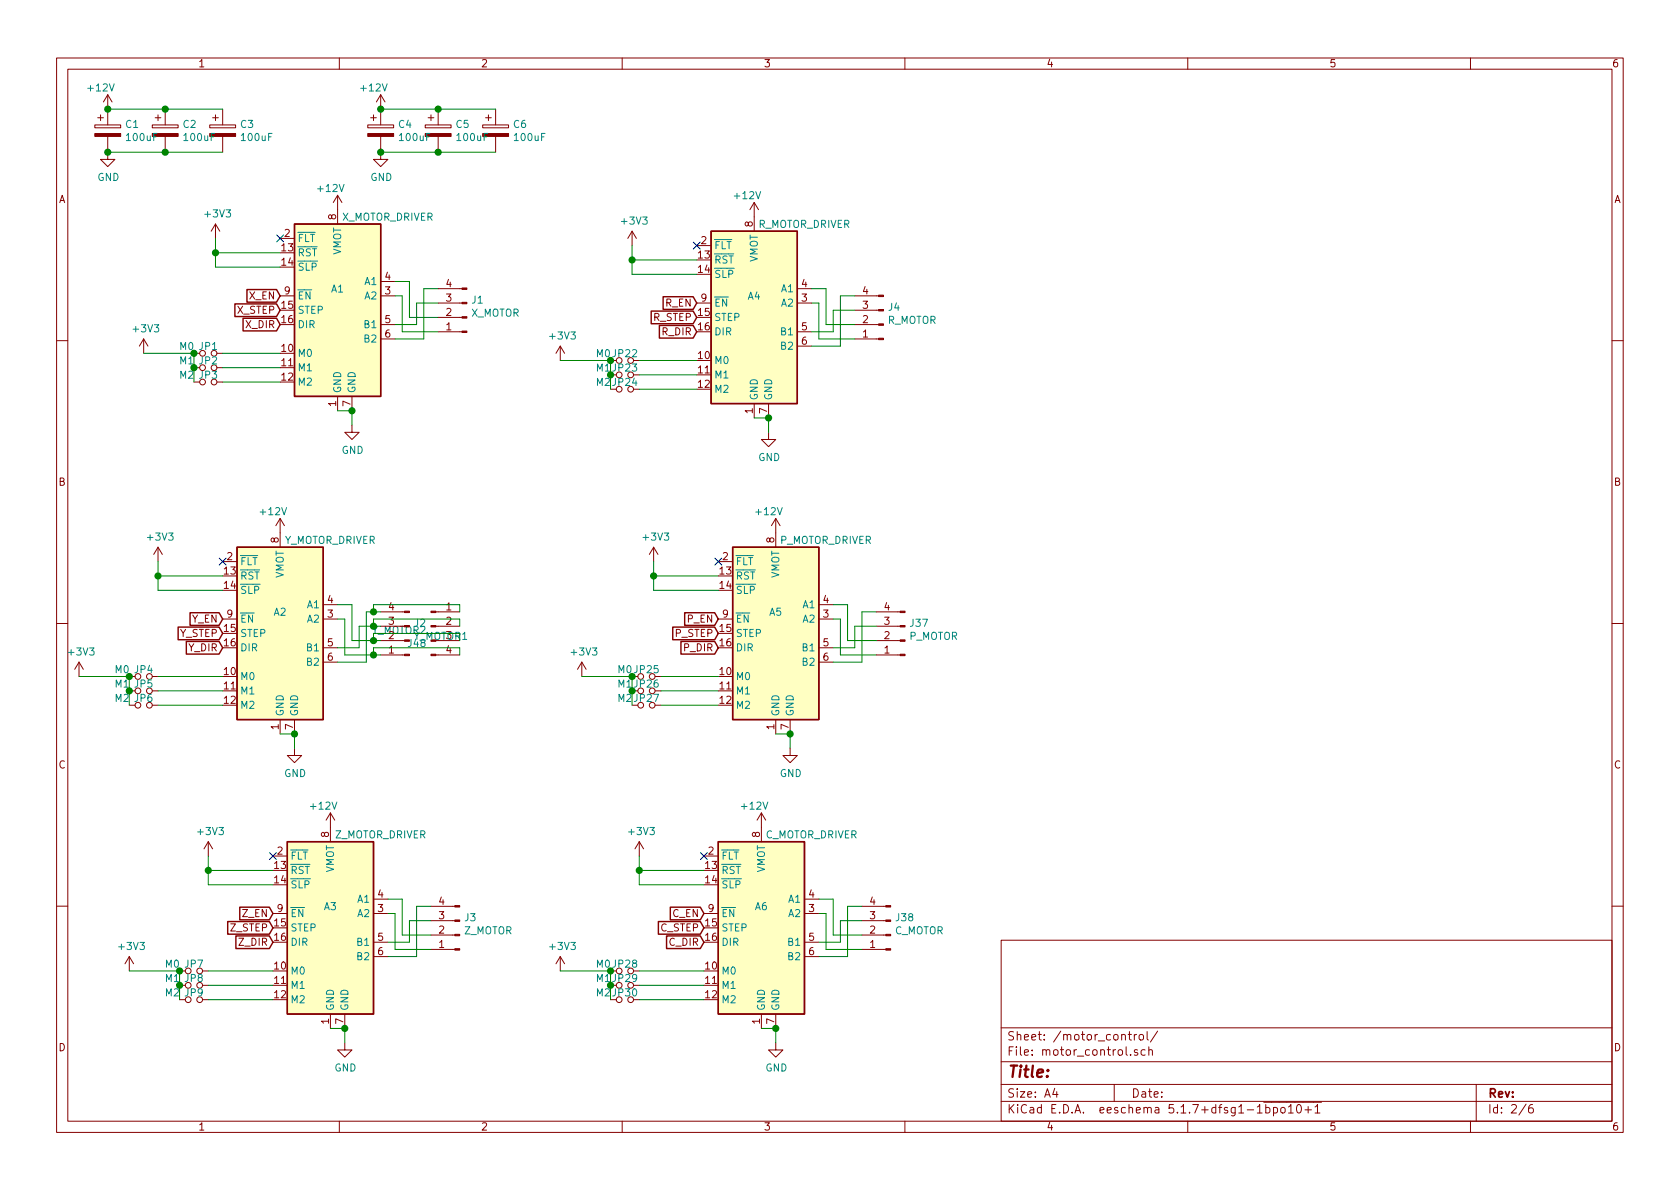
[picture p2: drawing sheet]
EESchema Schematic File Version 4
EELAYER 30 0
EELAYER END
$Descr A4 11693 8268
encoding utf-8
Sheet 2 6
Title ""
Date ""
Rev ""
Comp ""
Comment1 ""
Comment2 ""
Comment3 ""
Comment4 ""
$EndDescr
$Comp
L Driver_Motor:Pololu_Breakout_DRV8825 A3
U 1 1
P 2300 6350
F 0 "A3" H 2300 6400 50  0000 C CNN
F 1 "Z_MOTOR_DRIVER" H 2650 6900 50  0000 C CNN
F 2 "Module:Pololu_Breakout-16_15.2x20.3mm" H 2500 5550 50  0001 L CNN
F 3 "https://www.pololu.com/product/2982" H 2400 6050 50  0001 C CNN
	1    2300 6350
	1    0    0    -1  
$EndComp
$Comp
L power:GND #PWR0101
U 1 1
P 2400 7250
F 0 "#PWR0101" H 2400 7000 50  0001 C CNN
F 1 "GND" H 2405 7077 50  0000 C CNN
F 2 "" H 2400 7250 50  0001 C CNN
F 3 "" H 2400 7250 50  0001 C CNN
	1    2400 7250
	1    0    0    -1  
$EndComp
Wire Wire Line
	2400 7250 2400 7150
Wire Wire Line
	2400 7150 2300 7150
Connection ~ 2400 7150
$Comp
L power:+12V #PWR0102
U 1 1
P 2300 5750
F 0 "#PWR0102" H 2300 5600 50  0001 C CNN
F 1 "+12V" H 2250 5900 50  0000 C CNN
F 2 "" H 2300 5750 50  0001 C CNN
F 3 "" H 2300 5750 50  0001 C CNN
	1    2300 5750
	1    0    0    -1  
$EndComp
$Comp
L mobo-rescue:Jumper_NO_Small-Device JP9
U 1 1
P 1350 6950
F 0 "JP9" H 1350 7000 50  0000 C CNN
F 1 "M2" H 1200 7000 50  0000 C CNN
F 2 "Jumper:SolderJumper-2_P1.3mm_Open_RoundedPad1.0x1.5mm" H 1350 6950 50  0001 C CNN
F 3 "~" H 1350 6950 50  0001 C CNN
	1    1350 6950
	1    0    0    -1  
$EndComp
$Comp
L Connector:Conn_01x04_Male J3
U 1 1
P 3200 6500
F 0 "J3" H 3172 6382 50  0000 R CNN
F 1 "Z_MOTOR" H 3172 6473 50  0000 R CNN
F 2 "Connector_JST:JST_XH_B4B-XH-A_1x04_P2.50mm_Vertical" H 3200 6500 50  0001 C CNN
F 3 "~" H 3200 6500 50  0001 C CNN
	1    3200 6500
	-1   0    0    1   
$EndComp
$Comp
L mobo-rescue:Jumper_NO_Small-Device JP8
U 1 1
P 1350 6850
F 0 "JP8" H 1350 6900 50  0000 C CNN
F 1 "M1" H 1200 6900 50  0000 C CNN
F 2 "Jumper:SolderJumper-2_P1.3mm_Open_RoundedPad1.0x1.5mm" H 1350 6850 50  0001 C CNN
F 3 "~" H 1350 6850 50  0001 C CNN
	1    1350 6850
	1    0    0    -1  
$EndComp
$Comp
L mobo-rescue:Jumper_NO_Small-Device JP7
U 1 1
P 1350 6750
F 0 "JP7" H 1350 6800 50  0000 C CNN
F 1 "M0" H 1200 6800 50  0000 C CNN
F 2 "Jumper:SolderJumper-2_P1.3mm_Open_RoundedPad1.0x1.5mm" H 1350 6750 50  0001 C CNN
F 3 "~" H 1350 6750 50  0001 C CNN
	1    1350 6750
	1    0    0    -1  
$EndComp
Wire Wire Line
	1250 6750 1250 6850
Connection ~ 1250 6750
Wire Wire Line
	1250 6950 1250 6850
Connection ~ 1250 6850
Wire Wire Line
	900  6750 1250 6750
Wire Wire Line
	2450 2950 2450 2850
Wire Wire Line
	2450 2850 2350 2850
$Comp
L power:+12V #PWR0104
U 1 1
P 2350 1450
F 0 "#PWR0104" H 2350 1300 50  0001 C CNN
F 1 "+12V" H 2300 1600 50  0000 C CNN
F 2 "" H 2350 1450 50  0001 C CNN
F 3 "" H 2350 1450 50  0001 C CNN
	1    2350 1450
	1    0    0    -1  
$EndComp
$Comp
L mobo-rescue:Jumper_NO_Small-Device JP3
U 1 1
P 1450 2650
F 0 "JP3" H 1450 2700 50  0000 C CNN
F 1 "M2" H 1300 2700 50  0000 C CNN
F 2 "Jumper:SolderJumper-2_P1.3mm_Open_RoundedPad1.0x1.5mm" H 1450 2650 50  0001 C CNN
F 3 "~" H 1450 2650 50  0001 C CNN
	1    1450 2650
	1    0    0    -1  
$EndComp
$Comp
L Connector:Conn_01x04_Male J1
U 1 1
P 3250 2200
F 0 "J1" H 3222 2082 50  0000 R CNN
F 1 "X_MOTOR" H 3222 2173 50  0000 R CNN
F 2 "Connector_JST:JST_XH_B4B-XH-A_1x04_P2.50mm_Vertical" H 3250 2200 50  0001 C CNN
F 3 "~" H 3250 2200 50  0001 C CNN
	1    3250 2200
	-1   0    0    1   
$EndComp
$Comp
L mobo-rescue:Jumper_NO_Small-Device JP2
U 1 1
P 1450 2550
F 0 "JP2" H 1450 2600 50  0000 C CNN
F 1 "M1" H 1300 2600 50  0000 C CNN
F 2 "Jumper:SolderJumper-2_P1.3mm_Open_RoundedPad1.0x1.5mm" H 1450 2550 50  0001 C CNN
F 3 "~" H 1450 2550 50  0001 C CNN
	1    1450 2550
	1    0    0    -1  
$EndComp
$Comp
L mobo-rescue:Jumper_NO_Small-Device JP1
U 1 1
P 1450 2450
F 0 "JP1" H 1450 2500 50  0000 C CNN
F 1 "M0" H 1300 2500 50  0000 C CNN
F 2 "Jumper:SolderJumper-2_P1.3mm_Open_RoundedPad1.0x1.5mm" H 1450 2450 50  0001 C CNN
F 3 "~" H 1450 2450 50  0001 C CNN
	1    1450 2450
	1    0    0    -1  
$EndComp
Wire Wire Line
	1350 2450 1350 2550
Connection ~ 1350 2450
Wire Wire Line
	1350 2650 1350 2550
Connection ~ 1350 2550
Wire Wire Line
	1000 2450 1350 2450
Wire Wire Line
	2050 5200 2050 5100
Wire Wire Line
	2050 5100 1950 5100
$Comp
L power:+12V #PWR0106
U 1 1
P 1950 3700
F 0 "#PWR0106" H 1950 3550 50  0001 C CNN
F 1 "+12V" H 1900 3850 50  0000 C CNN
F 2 "" H 1950 3700 50  0001 C CNN
F 3 "" H 1950 3700 50  0001 C CNN
	1    1950 3700
	1    0    0    -1  
$EndComp
$Comp
L mobo-rescue:Jumper_NO_Small-Device JP6
U 1 1
P 1000 4900
F 0 "JP6" H 1000 4950 50  0000 C CNN
F 1 "M2" H 850 4950 50  0000 C CNN
F 2 "Jumper:SolderJumper-2_P1.3mm_Open_RoundedPad1.0x1.5mm" H 1000 4900 50  0001 C CNN
F 3 "~" H 1000 4900 50  0001 C CNN
	1    1000 4900
	1    0    0    -1  
$EndComp
$Comp
L Connector:Conn_01x04_Male J2
U 1 1
P 2850 4450
F 0 "J2" H 2822 4332 50  0000 R CNN
F 1 "Y_MOTOR1" H 2822 4423 50  0000 R CNN
F 2 "Connector_JST:JST_XH_B4B-XH-A_1x04_P2.50mm_Vertical" H 2850 4450 50  0001 C CNN
F 3 "~" H 2850 4450 50  0001 C CNN
	1    2850 4450
	-1   0    0    1   
$EndComp
$Comp
L mobo-rescue:Jumper_NO_Small-Device JP5
U 1 1
P 1000 4800
F 0 "JP5" H 1000 4850 50  0000 C CNN
F 1 "M1" H 850 4850 50  0000 C CNN
F 2 "Jumper:SolderJumper-2_P1.3mm_Open_RoundedPad1.0x1.5mm" H 1000 4800 50  0001 C CNN
F 3 "~" H 1000 4800 50  0001 C CNN
	1    1000 4800
	1    0    0    -1  
$EndComp
$Comp
L mobo-rescue:Jumper_NO_Small-Device JP4
U 1 1
P 1000 4700
F 0 "JP4" H 1000 4750 50  0000 C CNN
F 1 "M0" H 850 4750 50  0000 C CNN
F 2 "Jumper:SolderJumper-2_P1.3mm_Open_RoundedPad1.0x1.5mm" H 1000 4700 50  0001 C CNN
F 3 "~" H 1000 4700 50  0001 C CNN
	1    1000 4700
	1    0    0    -1  
$EndComp
Wire Wire Line
	900  4700 900  4800
Connection ~ 900  4700
Wire Wire Line
	900  4900 900  4800
Connection ~ 900  4800
Wire Wire Line
	550  4700 900  4700
$Comp
L power:GND #PWR0108
U 1 1
P 2050 5200
F 0 "#PWR0108" H 2050 4950 50  0001 C CNN
F 1 "GND" H 2055 5027 50  0000 C CNN
F 2 "" H 2050 5200 50  0001 C CNN
F 3 "" H 2050 5200 50  0001 C CNN
	1    2050 5200
	1    0    0    -1  
$EndComp
$Comp
L power:GND #PWR0109
U 1 1
P 2450 2950
F 0 "#PWR0109" H 2450 2700 50  0001 C CNN
F 1 "GND" H 2455 2777 50  0000 C CNN
F 2 "" H 2450 2950 50  0001 C CNN
F 3 "" H 2450 2950 50  0001 C CNN
	1    2450 2950
	1    0    0    -1  
$EndComp
$Comp
L mobo-rescue:CP-Device C1
U 1 1
P 750 900
F 0 "C1" H 868 946 50  0000 L CNN
F 1 "100uF" H 868 855 50  0000 L CNN
F 2 "Capacitor_SMD:CP_Elec_6.3x7.7" H 788 750 50  0001 C CNN
F 3 "~" H 750 900 50  0001 C CNN
	1    750  900 
	1    0    0    -1  
$EndComp
$Comp
L power:+12V #PWR0110
U 1 1
P 750 750
F 0 "#PWR0110" H 750 600 50  0001 C CNN
F 1 "+12V" H 700 900 50  0000 C CNN
F 2 "" H 750 750 50  0001 C CNN
F 3 "" H 750 750 50  0001 C CNN
	1    750  750 
	1    0    0    -1  
$EndComp
$Comp
L power:GND #PWR0111
U 1 1
P 750 1050
F 0 "#PWR0111" H 750 800 50  0001 C CNN
F 1 "GND" H 755 877 50  0000 C CNN
F 2 "" H 750 1050 50  0001 C CNN
F 3 "" H 750 1050 50  0001 C CNN
	1    750  1050
	1    0    0    -1  
$EndComp
$Comp
L mobo-rescue:CP-Device C2
U 1 1
P 1150 900
F 0 "C2" H 1268 946 50  0000 L CNN
F 1 "100uF" H 1268 855 50  0000 L CNN
F 2 "Capacitor_SMD:CP_Elec_6.3x7.7" H 1188 750 50  0001 C CNN
F 3 "~" H 1150 900 50  0001 C CNN
	1    1150 900 
	1    0    0    -1  
$EndComp
$Comp
L mobo-rescue:CP-Device C3
U 1 1
P 1550 900
F 0 "C3" H 1668 946 50  0000 L CNN
F 1 "100uF" H 1668 855 50  0000 L CNN
F 2 "Capacitor_SMD:CP_Elec_6.3x7.7" H 1588 750 50  0001 C CNN
F 3 "~" H 1550 900 50  0001 C CNN
	1    1550 900 
	1    0    0    -1  
$EndComp
Wire Wire Line
	1550 750  1150 750 
Wire Wire Line
	1150 750  750  750 
Connection ~ 1150 750 
Connection ~ 750  750 
Wire Wire Line
	1550 1050 1150 1050
Wire Wire Line
	1150 1050 750  1050
Connection ~ 1150 1050
Connection ~ 750  1050
Wire Wire Line
	1950 1850 1500 1850
Wire Wire Line
	1550 4100 1100 4100
Wire Wire Line
	1900 6150 1450 6150
NoConn ~ 1900 5950
NoConn ~ 1550 3900
NoConn ~ 1950 1650
$Comp
L Driver_Motor:Pololu_Breakout_DRV8825 A6
U 1 1
P 5300 6350
F 0 "A6" H 5300 6400 50  0000 C CNN
F 1 "C_MOTOR_DRIVER" H 5650 6900 50  0000 C CNN
F 2 "Module:Pololu_Breakout-16_15.2x20.3mm" H 5500 5550 50  0001 L CNN
F 3 "https://www.pololu.com/product/2982" H 5400 6050 50  0001 C CNN
	1    5300 6350
	1    0    0    -1  
$EndComp
$Comp
L power:GND #PWR0198
U 1 1
P 5400 7250
F 0 "#PWR0198" H 5400 7000 50  0001 C CNN
F 1 "GND" H 5405 7077 50  0000 C CNN
F 2 "" H 5400 7250 50  0001 C CNN
F 3 "" H 5400 7250 50  0001 C CNN
	1    5400 7250
	1    0    0    -1  
$EndComp
Wire Wire Line
	5400 7250 5400 7150
Wire Wire Line
	5400 7150 5300 7150
Connection ~ 5400 7150
$Comp
L power:+12V #PWR0199
U 1 1
P 5300 5750
F 0 "#PWR0199" H 5300 5600 50  0001 C CNN
F 1 "+12V" H 5250 5900 50  0000 C CNN
F 2 "" H 5300 5750 50  0001 C CNN
F 3 "" H 5300 5750 50  0001 C CNN
	1    5300 5750
	1    0    0    -1  
$EndComp
$Comp
L mobo-rescue:Jumper_NO_Small-Device JP30
U 1 1
P 4350 6950
F 0 "JP30" H 4350 7000 50  0000 C CNN
F 1 "M2" H 4200 7000 50  0000 C CNN
F 2 "Jumper:SolderJumper-2_P1.3mm_Open_RoundedPad1.0x1.5mm" H 4350 6950 50  0001 C CNN
F 3 "~" H 4350 6950 50  0001 C CNN
	1    4350 6950
	1    0    0    -1  
$EndComp
$Comp
L Connector:Conn_01x04_Male J38
U 1 1
P 6200 6500
F 0 "J38" H 6172 6382 50  0000 R CNN
F 1 "C_MOTOR" H 6172 6473 50  0000 R CNN
F 2 "Connector_JST:JST_XH_B4B-XH-A_1x04_P2.50mm_Vertical" H 6200 6500 50  0001 C CNN
F 3 "~" H 6200 6500 50  0001 C CNN
	1    6200 6500
	-1   0    0    1   
$EndComp
$Comp
L mobo-rescue:Jumper_NO_Small-Device JP29
U 1 1
P 4350 6850
F 0 "JP29" H 4350 6900 50  0000 C CNN
F 1 "M1" H 4200 6900 50  0000 C CNN
F 2 "Jumper:SolderJumper-2_P1.3mm_Open_RoundedPad1.0x1.5mm" H 4350 6850 50  0001 C CNN
F 3 "~" H 4350 6850 50  0001 C CNN
	1    4350 6850
	1    0    0    -1  
$EndComp
$Comp
L mobo-rescue:Jumper_NO_Small-Device JP28
U 1 1
P 4350 6750
F 0 "JP28" H 4350 6800 50  0000 C CNN
F 1 "M0" H 4200 6800 50  0000 C CNN
F 2 "Jumper:SolderJumper-2_P1.3mm_Open_RoundedPad1.0x1.5mm" H 4350 6750 50  0001 C CNN
F 3 "~" H 4350 6750 50  0001 C CNN
	1    4350 6750
	1    0    0    -1  
$EndComp
Wire Wire Line
	4250 6750 4250 6850
Connection ~ 4250 6750
Wire Wire Line
	4250 6950 4250 6850
Connection ~ 4250 6850
Wire Wire Line
	3900 6750 4250 6750
Wire Wire Line
	5350 3000 5350 2900
Wire Wire Line
	5350 2900 5250 2900
$Comp
L power:+12V #PWR0203
U 1 1
P 5250 1500
F 0 "#PWR0203" H 5250 1350 50  0001 C CNN
F 1 "+12V" H 5200 1650 50  0000 C CNN
F 2 "" H 5250 1500 50  0001 C CNN
F 3 "" H 5250 1500 50  0001 C CNN
	1    5250 1500
	1    0    0    -1  
$EndComp
$Comp
L mobo-rescue:Jumper_NO_Small-Device JP24
U 1 1
P 4350 2700
F 0 "JP24" H 4350 2750 50  0000 C CNN
F 1 "M2" H 4200 2750 50  0000 C CNN
F 2 "Jumper:SolderJumper-2_P1.3mm_Open_RoundedPad1.0x1.5mm" H 4350 2700 50  0001 C CNN
F 3 "~" H 4350 2700 50  0001 C CNN
	1    4350 2700
	1    0    0    -1  
$EndComp
$Comp
L Connector:Conn_01x04_Male J4
U 1 1
P 6150 2250
F 0 "J4" H 6122 2132 50  0000 R CNN
F 1 "R_MOTOR" H 6122 2223 50  0000 R CNN
F 2 "Connector_JST:JST_XH_B4B-XH-A_1x04_P2.50mm_Vertical" H 6150 2250 50  0001 C CNN
F 3 "~" H 6150 2250 50  0001 C CNN
	1    6150 2250
	-1   0    0    1   
$EndComp
$Comp
L mobo-rescue:Jumper_NO_Small-Device JP23
U 1 1
P 4350 2600
F 0 "JP23" H 4350 2650 50  0000 C CNN
F 1 "M1" H 4200 2650 50  0000 C CNN
F 2 "Jumper:SolderJumper-2_P1.3mm_Open_RoundedPad1.0x1.5mm" H 4350 2600 50  0001 C CNN
F 3 "~" H 4350 2600 50  0001 C CNN
	1    4350 2600
	1    0    0    -1  
$EndComp
$Comp
L mobo-rescue:Jumper_NO_Small-Device JP22
U 1 1
P 4350 2500
F 0 "JP22" H 4350 2550 50  0000 C CNN
F 1 "M0" H 4200 2550 50  0000 C CNN
F 2 "Jumper:SolderJumper-2_P1.3mm_Open_RoundedPad1.0x1.5mm" H 4350 2500 50  0001 C CNN
F 3 "~" H 4350 2500 50  0001 C CNN
	1    4350 2500
	1    0    0    -1  
$EndComp
Wire Wire Line
	4250 2500 4250 2600
Connection ~ 4250 2500
Wire Wire Line
	4250 2700 4250 2600
Connection ~ 4250 2600
Wire Wire Line
	3900 2500 4250 2500
Wire Wire Line
	5500 5200 5500 5100
Wire Wire Line
	5500 5100 5400 5100
$Comp
L power:+12V #PWR0205
U 1 1
P 5400 3700
F 0 "#PWR0205" H 5400 3550 50  0001 C CNN
F 1 "+12V" H 5350 3850 50  0000 C CNN
F 2 "" H 5400 3700 50  0001 C CNN
F 3 "" H 5400 3700 50  0001 C CNN
	1    5400 3700
	1    0    0    -1  
$EndComp
$Comp
L mobo-rescue:Jumper_NO_Small-Device JP27
U 1 1
P 4500 4900
F 0 "JP27" H 4500 4950 50  0000 C CNN
F 1 "M2" H 4350 4950 50  0000 C CNN
F 2 "Jumper:SolderJumper-2_P1.3mm_Open_RoundedPad1.0x1.5mm" H 4500 4900 50  0001 C CNN
F 3 "~" H 4500 4900 50  0001 C CNN
	1    4500 4900
	1    0    0    -1  
$EndComp
$Comp
L Connector:Conn_01x04_Male J37
U 1 1
P 6300 4450
F 0 "J37" H 6272 4332 50  0000 R CNN
F 1 "P_MOTOR" H 6272 4423 50  0000 R CNN
F 2 "Connector_JST:JST_XH_B4B-XH-A_1x04_P2.50mm_Vertical" H 6300 4450 50  0001 C CNN
F 3 "~" H 6300 4450 50  0001 C CNN
	1    6300 4450
	-1   0    0    1   
$EndComp
$Comp
L mobo-rescue:Jumper_NO_Small-Device JP26
U 1 1
P 4500 4800
F 0 "JP26" H 4500 4850 50  0000 C CNN
F 1 "M1" H 4350 4850 50  0000 C CNN
F 2 "Jumper:SolderJumper-2_P1.3mm_Open_RoundedPad1.0x1.5mm" H 4500 4800 50  0001 C CNN
F 3 "~" H 4500 4800 50  0001 C CNN
	1    4500 4800
	1    0    0    -1  
$EndComp
$Comp
L mobo-rescue:Jumper_NO_Small-Device JP25
U 1 1
P 4500 4700
F 0 "JP25" H 4500 4750 50  0000 C CNN
F 1 "M0" H 4350 4750 50  0000 C CNN
F 2 "Jumper:SolderJumper-2_P1.3mm_Open_RoundedPad1.0x1.5mm" H 4500 4700 50  0001 C CNN
F 3 "~" H 4500 4700 50  0001 C CNN
	1    4500 4700
	1    0    0    -1  
$EndComp
Wire Wire Line
	4400 4700 4400 4800
Connection ~ 4400 4700
Wire Wire Line
	4400 4900 4400 4800
Connection ~ 4400 4800
Wire Wire Line
	4050 4700 4400 4700
$Comp
L power:GND #PWR0207
U 1 1
P 5500 5200
F 0 "#PWR0207" H 5500 4950 50  0001 C CNN
F 1 "GND" H 5505 5027 50  0000 C CNN
F 2 "" H 5500 5200 50  0001 C CNN
F 3 "" H 5500 5200 50  0001 C CNN
	1    5500 5200
	1    0    0    -1  
$EndComp
$Comp
L power:GND #PWR0208
U 1 1
P 5350 3000
F 0 "#PWR0208" H 5350 2750 50  0001 C CNN
F 1 "GND" H 5355 2827 50  0000 C CNN
F 2 "" H 5350 3000 50  0001 C CNN
F 3 "" H 5350 3000 50  0001 C CNN
	1    5350 3000
	1    0    0    -1  
$EndComp
Wire Wire Line
	4850 1900 4400 1900
Wire Wire Line
	5000 4100 4550 4100
Wire Wire Line
	4900 6150 4450 6150
NoConn ~ 4900 5950
NoConn ~ 5000 3900
NoConn ~ 4850 1700
$Comp
L mobo-rescue:CP-Device C4
U 1 1
P 2650 900
F 0 "C4" H 2768 946 50  0000 L CNN
F 1 "100uF" H 2768 855 50  0000 L CNN
F 2 "Capacitor_SMD:CP_Elec_6.3x7.7" H 2688 750 50  0001 C CNN
F 3 "~" H 2650 900 50  0001 C CNN
	1    2650 900 
	1    0    0    -1  
$EndComp
$Comp
L power:+12V #PWR0219
U 1 1
P 2650 750
F 0 "#PWR0219" H 2650 600 50  0001 C CNN
F 1 "+12V" H 2600 900 50  0000 C CNN
F 2 "" H 2650 750 50  0001 C CNN
F 3 "" H 2650 750 50  0001 C CNN
	1    2650 750 
	1    0    0    -1  
$EndComp
$Comp
L power:GND #PWR0220
U 1 1
P 2650 1050
F 0 "#PWR0220" H 2650 800 50  0001 C CNN
F 1 "GND" H 2655 877 50  0000 C CNN
F 2 "" H 2650 1050 50  0001 C CNN
F 3 "" H 2650 1050 50  0001 C CNN
	1    2650 1050
	1    0    0    -1  
$EndComp
$Comp
L mobo-rescue:CP-Device C5
U 1 1
P 3050 900
F 0 "C5" H 3168 946 50  0000 L CNN
F 1 "100uF" H 3168 855 50  0000 L CNN
F 2 "Capacitor_SMD:CP_Elec_6.3x7.7" H 3088 750 50  0001 C CNN
F 3 "~" H 3050 900 50  0001 C CNN
	1    3050 900 
	1    0    0    -1  
$EndComp
$Comp
L mobo-rescue:CP-Device C6
U 1 1
P 3450 900
F 0 "C6" H 3568 946 50  0000 L CNN
F 1 "100uF" H 3568 855 50  0000 L CNN
F 2 "Capacitor_SMD:CP_Elec_6.3x7.7" H 3488 750 50  0001 C CNN
F 3 "~" H 3450 900 50  0001 C CNN
	1    3450 900 
	1    0    0    -1  
$EndComp
Wire Wire Line
	3450 750  3050 750 
Wire Wire Line
	3050 750  2650 750 
Connection ~ 3050 750 
Connection ~ 2650 750 
Wire Wire Line
	3450 1050 3050 1050
Wire Wire Line
	3050 1050 2650 1050
Connection ~ 3050 1050
Connection ~ 2650 1050
Text GLabel 1950 2050 0    50   Input ~ 0
X_EN
Text GLabel 1950 2150 0    50   Input ~ 0
X_STEP
Text GLabel 1950 2250 0    50   Input ~ 0
X_DIR
Text GLabel 4850 2100 0    50   Input ~ 0
R_EN
Text GLabel 4850 2200 0    50   Input ~ 0
R_STEP
Text GLabel 4850 2300 0    50   Input ~ 0
R_DIR
Text GLabel 1550 4300 0    50   Input ~ 0
Y_EN
Text GLabel 1550 4400 0    50   Input ~ 0
Y_STEP
Text GLabel 1550 4500 0    50   Input ~ 0
Y_DIR
Text GLabel 5000 4300 0    50   Input ~ 0
P_EN
Text GLabel 5000 4400 0    50   Input ~ 0
P_STEP
Text GLabel 5000 4500 0    50   Input ~ 0
P_DIR
Text GLabel 1900 6350 0    50   Input ~ 0
Z_EN
Text GLabel 1900 6450 0    50   Input ~ 0
Z_STEP
Text GLabel 1900 6550 0    50   Input ~ 0
Z_DIR
Text GLabel 4900 6350 0    50   Input ~ 0
C_EN
Text GLabel 4900 6450 0    50   Input ~ 0
C_STEP
Text GLabel 4900 6550 0    50   Input ~ 0
C_DIR
Connection ~ 2450 2850
$Comp
L Driver_Motor:Pololu_Breakout_DRV8825 A1
U 1 1
P 2350 2050
F 0 "A1" H 2350 2100 50  0000 C CNN
F 1 "X_MOTOR_DRIVER" H 2700 2600 50  0000 C CNN
F 2 "Module:Pololu_Breakout-16_15.2x20.3mm" H 2550 1250 50  0001 L CNN
F 3 "https://www.pololu.com/product/2982" H 2450 1750 50  0001 C CNN
	1    2350 2050
	1    0    0    -1  
$EndComp
Wire Wire Line
	2750 2250 2900 2250
Wire Wire Line
	2900 2250 2900 2100
Wire Wire Line
	2900 2100 3050 2100
Wire Wire Line
	2750 2350 2950 2350
Wire Wire Line
	2950 2350 2950 2000
Wire Wire Line
	2950 2000 3050 2000
Connection ~ 2050 5100
$Comp
L Driver_Motor:Pololu_Breakout_DRV8825 A2
U 1 1
P 1950 4300
F 0 "A2" H 1950 4350 50  0000 C CNN
F 1 "Y_MOTOR_DRIVER" H 2300 4850 50  0000 C CNN
F 2 "Module:Pololu_Breakout-16_15.2x20.3mm" H 2150 3500 50  0001 L CNN
F 3 "https://www.pololu.com/product/2982" H 2050 4000 50  0001 C CNN
	1    1950 4300
	1    0    0    -1  
$EndComp
$Comp
L Connector:Conn_01x04_Male J48
U 1 1
P 3000 4350
F 0 "J48" H 2972 4232 50  0000 R CNN
F 1 "Y_MOTOR2" H 2972 4323 50  0000 R CNN
F 2 "Connector_JST:JST_XH_B4B-XH-A_1x04_P2.50mm_Vertical" H 3000 4350 50  0001 C CNN
F 3 "~" H 3000 4350 50  0001 C CNN
	1    3000 4350
	1    0    0    -1  
$EndComp
Wire Wire Line
	2600 4250 2600 4200
Wire Wire Line
	2600 4200 3200 4200
Wire Wire Line
	3200 4200 3200 4250
Wire Wire Line
	2600 4350 2600 4300
Wire Wire Line
	2600 4300 3200 4300
Wire Wire Line
	3200 4300 3200 4350
Wire Wire Line
	2600 4450 2600 4400
Wire Wire Line
	2600 4400 3200 4400
Wire Wire Line
	3200 4400 3200 4450
Wire Wire Line
	2600 4550 2600 4500
Wire Wire Line
	2600 4500 3200 4500
Wire Wire Line
	3200 4500 3200 4550
$Comp
L power:+3V3 #PWR0112
U 1 1
P 1500 1650
F 0 "#PWR0112" H 1500 1500 50  0001 C CNN
F 1 "+3V3" H 1515 1823 50  0000 C CNN
F 2 "" H 1500 1650 50  0001 C CNN
F 3 "" H 1500 1650 50  0001 C CNN
	1    1500 1650
	1    0    0    -1  
$EndComp
$Comp
L power:+3V3 #PWR0121
U 1 1
P 1000 2450
F 0 "#PWR0121" H 1000 2300 50  0001 C CNN
F 1 "+3V3" H 1015 2623 50  0000 C CNN
F 2 "" H 1000 2450 50  0001 C CNN
F 3 "" H 1000 2450 50  0001 C CNN
	1    1000 2450
	1    0    0    -1  
$EndComp
$Comp
L power:+3V3 #PWR0123
U 1 1
P 1100 3900
F 0 "#PWR0123" H 1100 3750 50  0001 C CNN
F 1 "+3V3" H 1115 4073 50  0000 C CNN
F 2 "" H 1100 3900 50  0001 C CNN
F 3 "" H 1100 3900 50  0001 C CNN
	1    1100 3900
	1    0    0    -1  
$EndComp
$Comp
L power:+3V3 #PWR0186
U 1 1
P 4400 1700
F 0 "#PWR0186" H 4400 1550 50  0001 C CNN
F 1 "+3V3" H 4415 1873 50  0000 C CNN
F 2 "" H 4400 1700 50  0001 C CNN
F 3 "" H 4400 1700 50  0001 C CNN
	1    4400 1700
	1    0    0    -1  
$EndComp
$Comp
L power:+3V3 #PWR0187
U 1 1
P 3900 2500
F 0 "#PWR0187" H 3900 2350 50  0001 C CNN
F 1 "+3V3" H 3915 2673 50  0000 C CNN
F 2 "" H 3900 2500 50  0001 C CNN
F 3 "" H 3900 2500 50  0001 C CNN
	1    3900 2500
	1    0    0    -1  
$EndComp
$Comp
L power:+3V3 #PWR0188
U 1 1
P 4550 3900
F 0 "#PWR0188" H 4550 3750 50  0001 C CNN
F 1 "+3V3" H 4565 4073 50  0000 C CNN
F 2 "" H 4550 3900 50  0001 C CNN
F 3 "" H 4550 3900 50  0001 C CNN
	1    4550 3900
	1    0    0    -1  
$EndComp
$Comp
L power:+3V3 #PWR0189
U 1 1
P 4050 4700
F 0 "#PWR0189" H 4050 4550 50  0001 C CNN
F 1 "+3V3" H 4065 4873 50  0000 C CNN
F 2 "" H 4050 4700 50  0001 C CNN
F 3 "" H 4050 4700 50  0001 C CNN
	1    4050 4700
	1    0    0    -1  
$EndComp
$Comp
L power:+3V3 #PWR0190
U 1 1
P 550 4700
F 0 "#PWR0190" H 550 4550 50  0001 C CNN
F 1 "+3V3" H 565 4873 50  0000 C CNN
F 2 "" H 550 4700 50  0001 C CNN
F 3 "" H 550 4700 50  0001 C CNN
	1    550  4700
	1    0    0    -1  
$EndComp
$Comp
L power:+3V3 #PWR0191
U 1 1
P 1450 5950
F 0 "#PWR0191" H 1450 5800 50  0001 C CNN
F 1 "+3V3" H 1465 6123 50  0000 C CNN
F 2 "" H 1450 5950 50  0001 C CNN
F 3 "" H 1450 5950 50  0001 C CNN
	1    1450 5950
	1    0    0    -1  
$EndComp
$Comp
L power:+3V3 #PWR0192
U 1 1
P 900 6750
F 0 "#PWR0192" H 900 6600 50  0001 C CNN
F 1 "+3V3" H 915 6923 50  0000 C CNN
F 2 "" H 900 6750 50  0001 C CNN
F 3 "" H 900 6750 50  0001 C CNN
	1    900  6750
	1    0    0    -1  
$EndComp
$Comp
L power:+3V3 #PWR0193
U 1 1
P 4450 5950
F 0 "#PWR0193" H 4450 5800 50  0001 C CNN
F 1 "+3V3" H 4465 6123 50  0000 C CNN
F 2 "" H 4450 5950 50  0001 C CNN
F 3 "" H 4450 5950 50  0001 C CNN
	1    4450 5950
	1    0    0    -1  
$EndComp
$Comp
L power:+3V3 #PWR0194
U 1 1
P 3900 6750
F 0 "#PWR0194" H 3900 6600 50  0001 C CNN
F 1 "+3V3" H 3915 6923 50  0000 C CNN
F 2 "" H 3900 6750 50  0001 C CNN
F 3 "" H 3900 6750 50  0001 C CNN
	1    3900 6750
	1    0    0    -1  
$EndComp
Wire Wire Line
	1550 2450 1950 2450
Wire Wire Line
	1550 2550 1950 2550
Wire Wire Line
	1550 2650 1950 2650
Wire Wire Line
	4450 2500 4850 2500
Wire Wire Line
	4450 2600 4850 2600
Wire Wire Line
	4450 2700 4850 2700
Wire Wire Line
	4600 4700 5000 4700
Wire Wire Line
	4600 4800 5000 4800
Wire Wire Line
	4600 4900 5000 4900
Wire Wire Line
	1100 4700 1550 4700
Wire Wire Line
	1100 4800 1550 4800
Wire Wire Line
	1100 4900 1550 4900
Wire Wire Line
	1450 6750 1900 6750
Wire Wire Line
	1450 6850 1900 6850
Wire Wire Line
	1450 6950 1900 6950
Wire Wire Line
	4450 6750 4900 6750
Wire Wire Line
	4450 6850 4900 6850
Wire Wire Line
	4450 6950 4900 6950
Wire Wire Line
	1100 3900 1100 4000
Connection ~ 1100 4000
Wire Wire Line
	1100 4000 1100 4100
Wire Wire Line
	4550 3900 4550 4000
Connection ~ 4550 4000
Wire Wire Line
	4550 4000 4550 4100
Wire Wire Line
	1450 5950 1450 6050
Connection ~ 1450 6050
Wire Wire Line
	1450 6050 1450 6150
Wire Wire Line
	4450 5950 4450 6050
Connection ~ 4450 6050
Wire Wire Line
	4450 6050 4450 6150
Wire Wire Line
	4400 1700 4400 1800
Connection ~ 4400 1800
Wire Wire Line
	4400 1800 4400 1900
Wire Wire Line
	1500 1650 1500 1750
Connection ~ 1500 1750
Wire Wire Line
	1500 1750 1500 1850
Connection ~ 5350 2900
$Comp
L Driver_Motor:Pololu_Breakout_DRV8825 A4
U 1 1
P 5250 2100
F 0 "A4" H 5250 2150 50  0000 C CNN
F 1 "R_MOTOR_DRIVER" H 5600 2650 50  0000 C CNN
F 2 "Module:Pololu_Breakout-16_15.2x20.3mm" H 5450 1300 50  0001 L CNN
F 3 "https://www.pololu.com/product/2982" H 5350 1800 50  0001 C CNN
	1    5250 2100
	1    0    0    -1  
$EndComp
Wire Wire Line
	1450 6050 1900 6050
Wire Wire Line
	4450 6050 4900 6050
Wire Wire Line
	4550 4000 5000 4000
Wire Wire Line
	1100 4000 1550 4000
Wire Wire Line
	1500 1750 1950 1750
Wire Wire Line
	4400 1800 4850 1800
Wire Wire Line
	2750 2050 2800 2050
Wire Wire Line
	2800 2050 2800 2300
Wire Wire Line
	2800 2300 3050 2300
Wire Wire Line
	2850 1950 2850 2200
Wire Wire Line
	2850 2200 3050 2200
Wire Wire Line
	2750 1950 2850 1950
Wire Wire Line
	2350 4500 2500 4500
Wire Wire Line
	2500 4500 2500 4350
Wire Wire Line
	2350 4600 2550 4600
Wire Wire Line
	2550 4600 2550 4250
Wire Wire Line
	2350 4300 2400 4300
Wire Wire Line
	2400 4300 2400 4550
Wire Wire Line
	2450 4200 2450 4450
Wire Wire Line
	2350 4200 2450 4200
Wire Wire Line
	2500 4350 2600 4350
Connection ~ 2600 4350
Wire Wire Line
	2600 4350 2650 4350
Wire Wire Line
	2550 4250 2600 4250
Connection ~ 2600 4250
Wire Wire Line
	2600 4250 2650 4250
Wire Wire Line
	2450 4450 2600 4450
Connection ~ 2600 4450
Wire Wire Line
	2600 4450 2650 4450
Wire Wire Line
	2400 4550 2600 4550
Connection ~ 2600 4550
Wire Wire Line
	2600 4550 2650 4550
Wire Wire Line
	2700 6550 2850 6550
Wire Wire Line
	2850 6550 2850 6400
Wire Wire Line
	2850 6400 3000 6400
Wire Wire Line
	2700 6650 2900 6650
Wire Wire Line
	2900 6650 2900 6300
Wire Wire Line
	2900 6300 3000 6300
Wire Wire Line
	2700 6350 2750 6350
Wire Wire Line
	2750 6350 2750 6600
Wire Wire Line
	2750 6600 3000 6600
Wire Wire Line
	2800 6250 2800 6500
Wire Wire Line
	2800 6500 3000 6500
Wire Wire Line
	2700 6250 2800 6250
Wire Wire Line
	5700 6550 5850 6550
Wire Wire Line
	5850 6550 5850 6400
Wire Wire Line
	5850 6400 6000 6400
Wire Wire Line
	5700 6650 5900 6650
Wire Wire Line
	5900 6650 5900 6300
Wire Wire Line
	5900 6300 6000 6300
Wire Wire Line
	5700 6350 5750 6350
Wire Wire Line
	5750 6350 5750 6600
Wire Wire Line
	5750 6600 6000 6600
Wire Wire Line
	5800 6250 5800 6500
Wire Wire Line
	5800 6500 6000 6500
Wire Wire Line
	5700 6250 5800 6250
Connection ~ 5500 5100
$Comp
L Driver_Motor:Pololu_Breakout_DRV8825 A5
U 1 1
P 5400 4300
F 0 "A5" H 5400 4350 50  0000 C CNN
F 1 "P_MOTOR_DRIVER" H 5750 4850 50  0000 C CNN
F 2 "Module:Pololu_Breakout-16_15.2x20.3mm" H 5600 3500 50  0001 L CNN
F 3 "https://www.pololu.com/product/2982" H 5500 4000 50  0001 C CNN
	1    5400 4300
	1    0    0    -1  
$EndComp
Wire Wire Line
	5800 4500 5950 4500
Wire Wire Line
	5950 4500 5950 4350
Wire Wire Line
	5950 4350 6100 4350
Wire Wire Line
	5800 4600 6000 4600
Wire Wire Line
	6000 4600 6000 4250
Wire Wire Line
	6000 4250 6100 4250
Wire Wire Line
	5800 4300 5850 4300
Wire Wire Line
	5850 4300 5850 4550
Wire Wire Line
	5850 4550 6100 4550
Wire Wire Line
	5900 4200 5900 4450
Wire Wire Line
	5900 4450 6100 4450
Wire Wire Line
	5800 4200 5900 4200
Wire Wire Line
	5650 2300 5800 2300
Wire Wire Line
	5800 2300 5800 2150
Wire Wire Line
	5800 2150 5950 2150
Wire Wire Line
	5650 2400 5850 2400
Wire Wire Line
	5850 2400 5850 2050
Wire Wire Line
	5850 2050 5950 2050
Wire Wire Line
	5650 2100 5700 2100
Wire Wire Line
	5700 2100 5700 2350
Wire Wire Line
	5700 2350 5950 2350
Wire Wire Line
	5750 2000 5750 2250
Wire Wire Line
	5750 2250 5950 2250
Wire Wire Line
	5650 2000 5750 2000
$EndSCHEMATC
